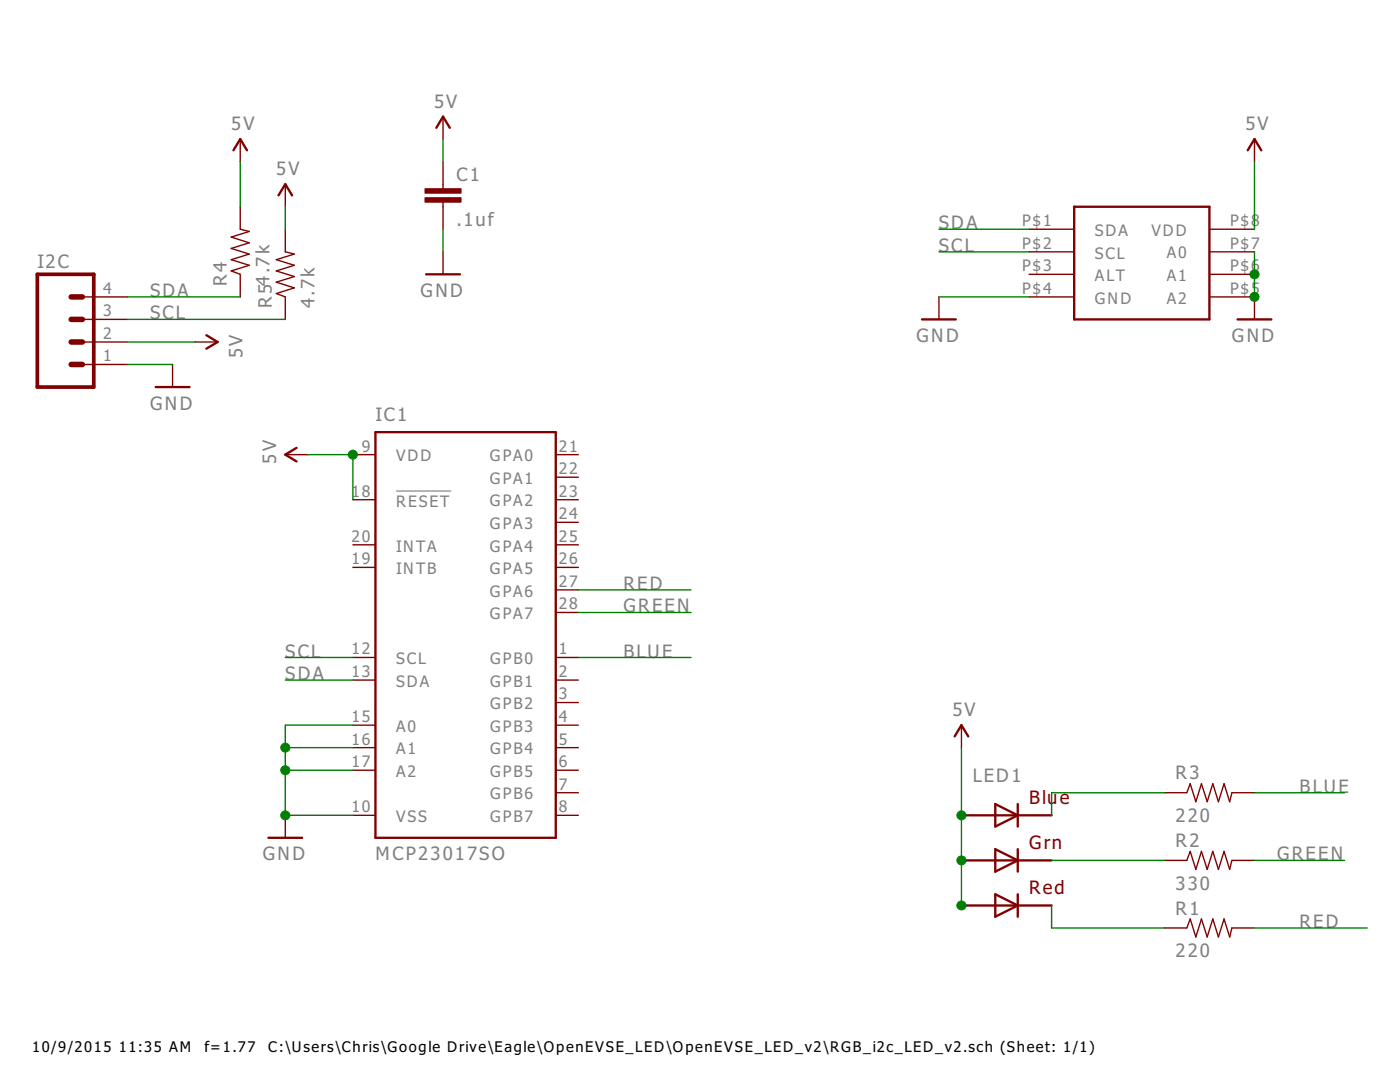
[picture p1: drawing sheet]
<?xml version="1.0" encoding="utf-8"?>
<!DOCTYPE eagle SYSTEM "eagle.dtd">
<eagle version="7.3.0">
<drawing>
<settings>
<setting alwaysvectorfont="no"/>
<setting verticaltext="up"/>
</settings>
<grid distance="0.1" unitdist="inch" unit="inch" style="lines" multiple="1" display="no" altdistance="0.01" altunitdist="inch" altunit="inch"/>
<schematic xreflabel="%F%N/%S.%C%R" xrefpart="/%S.%C%R">
<libraries>
<library name="SparkFun">
<symbols>
<symbol name="RESISTOR">
<wire x1="-2.54" y1="0" x2="-2.159" y2="1.016" width="0.1524" layer="94"/>
<wire x1="-2.159" y1="1.016" x2="-1.524" y2="-1.016" width="0.1524" layer="94"/>
<wire x1="-1.524" y1="-1.016" x2="-0.889" y2="1.016" width="0.1524" layer="94"/>
<wire x1="-0.889" y1="1.016" x2="-0.254" y2="-1.016" width="0.1524" layer="94"/>
<wire x1="-0.254" y1="-1.016" x2="0.381" y2="1.016" width="0.1524" layer="94"/>
<wire x1="0.381" y1="1.016" x2="1.016" y2="-1.016" width="0.1524" layer="94"/>
<wire x1="1.016" y1="-1.016" x2="1.651" y2="1.016" width="0.1524" layer="94"/>
<wire x1="1.651" y1="1.016" x2="2.286" y2="-1.016" width="0.1524" layer="94"/>
<wire x1="2.286" y1="-1.016" x2="2.54" y2="0" width="0.1524" layer="94"/>
<text x="-3.81" y="1.4986" size="1.778" layer="95">&gt;NAME</text>
<text x="-3.81" y="-3.302" size="1.778" layer="96">&gt;VALUE</text>
<pin name="2" x="5.08" y="0" visible="off" length="short" direction="pas" swaplevel="1" rot="R180"/>
<pin name="1" x="-5.08" y="0" visible="off" length="short" direction="pas" swaplevel="1"/>
</symbol>
<symbol name="GND">
<wire x1="-1.905" y1="0" x2="1.905" y2="0" width="0.254" layer="94"/>
<text x="-2.54" y="-2.54" size="1.778" layer="96">&gt;VALUE</text>
<pin name="GND" x="0" y="2.54" visible="off" length="short" direction="sup" rot="R270"/>
</symbol>
<symbol name="5V">
<wire x1="0.762" y1="1.27" x2="0" y2="2.54" width="0.254" layer="94"/>
<wire x1="0" y1="2.54" x2="-0.762" y2="1.27" width="0.254" layer="94"/>
<text x="-1.016" y="3.556" size="1.778" layer="96">&gt;VALUE</text>
<pin name="5V" x="0" y="0" visible="off" length="short" direction="sup" rot="R90"/>
</symbol>
<symbol name="M04">
<wire x1="1.27" y1="-5.08" x2="-5.08" y2="-5.08" width="0.4064" layer="94"/>
<wire x1="-1.27" y1="2.54" x2="0" y2="2.54" width="0.6096" layer="94"/>
<wire x1="-1.27" y1="0" x2="0" y2="0" width="0.6096" layer="94"/>
<wire x1="-1.27" y1="-2.54" x2="0" y2="-2.54" width="0.6096" layer="94"/>
<wire x1="-5.08" y1="7.62" x2="-5.08" y2="-5.08" width="0.4064" layer="94"/>
<wire x1="1.27" y1="-5.08" x2="1.27" y2="7.62" width="0.4064" layer="94"/>
<wire x1="-5.08" y1="7.62" x2="1.27" y2="7.62" width="0.4064" layer="94"/>
<wire x1="-1.27" y1="5.08" x2="0" y2="5.08" width="0.6096" layer="94"/>
<text x="-5.08" y="-7.62" size="1.778" layer="96">&gt;VALUE</text>
<text x="-5.08" y="8.382" size="1.778" layer="95">&gt;NAME</text>
<pin name="1" x="5.08" y="-2.54" visible="pad" length="middle" direction="pas" swaplevel="1" rot="R180"/>
<pin name="2" x="5.08" y="0" visible="pad" length="middle" direction="pas" swaplevel="1" rot="R180"/>
<pin name="3" x="5.08" y="2.54" visible="pad" length="middle" direction="pas" swaplevel="1" rot="R180"/>
<pin name="4" x="5.08" y="5.08" visible="pad" length="middle" direction="pas" swaplevel="1" rot="R180"/>
</symbol>
<symbol name="CAP">
<wire x1="0" y1="2.54" x2="0" y2="2.032" width="0.1524" layer="94"/>
<wire x1="0" y1="0" x2="0" y2="0.508" width="0.1524" layer="94"/>
<text x="1.524" y="2.921" size="1.778" layer="95">&gt;NAME</text>
<text x="1.524" y="-2.159" size="1.778" layer="96">&gt;VALUE</text>
<rectangle x1="-2.032" y1="0.508" x2="2.032" y2="1.016" layer="94"/>
<rectangle x1="-2.032" y1="1.524" x2="2.032" y2="2.032" layer="94"/>
<pin name="1" x="0" y="5.08" visible="off" length="short" direction="pas" swaplevel="1" rot="R270"/>
<pin name="2" x="0" y="-2.54" visible="off" length="short" direction="pas" swaplevel="1" rot="R90"/>
</symbol>
</symbols>
<devicesets>
<deviceset name="RESISTOR" prefix="R" uservalue="yes">
<gates>
<gate name="G$1" symbol="RESISTOR" x="0" y="0"/>
</gates>
<devices>
<device name="1206" package="1206">
<connects>
<connect gate="G$1" pin="1" pad="1"/>
<connect gate="G$1" pin="2" pad="2"/>
</connects>
<technologies>
<technology name=""/>
</technologies>
</device>
<device name="AXIAL-0.3" package="AXIAL-0.3">
<connects>
<connect gate="G$1" pin="1" pad="P$1"/>
<connect gate="G$1" pin="2" pad="P$2"/>
</connects>
<technologies>
<technology name=""/>
</technologies>
</device>
<device name="2010" package="R2010">
<connects>
<connect gate="G$1" pin="1" pad="1"/>
<connect gate="G$1" pin="2" pad="2"/>
</connects>
<technologies>
<technology name=""/>
</technologies>
</device>
<device name="0805-RES" package="0805">
<connects>
<connect gate="G$1" pin="1" pad="1"/>
<connect gate="G$1" pin="2" pad="2"/>
</connects>
<technologies>
<technology name=""/>
</technologies>
</device>
<device name="0603-RES" package="0603-RES">
<connects>
<connect gate="G$1" pin="1" pad="1"/>
<connect gate="G$1" pin="2" pad="2"/>
</connects>
<technologies>
<technology name=""/>
</technologies>
</device>
<device name="0402-RES" package="0402-RES">
<connects>
<connect gate="G$1" pin="1" pad="1"/>
<connect gate="G$1" pin="2" pad="2"/>
</connects>
<technologies>
<technology name=""/>
</technologies>
</device>
<device name="PTH-1/6W" package="1/6W-RES">
<connects>
<connect gate="G$1" pin="1" pad="1"/>
<connect gate="G$1" pin="2" pad="2"/>
</connects>
<technologies>
<technology name=""/>
</technologies>
</device>
<device name="2512" package="R2512">
<connects>
<connect gate="G$1" pin="1" pad="1"/>
<connect gate="G$1" pin="2" pad="2"/>
</connects>
<technologies>
<technology name=""/>
</technologies>
</device>
<device name="PTH-1/4W" package="AXIAL-0.4">
<connects>
<connect gate="G$1" pin="1" pad="P$1"/>
<connect gate="G$1" pin="2" pad="P$2"/>
</connects>
<technologies>
<technology name=""/>
</technologies>
</device>
<device name="PTH-1/2W" package="AXIAL-0.5">
<connects>
<connect gate="G$1" pin="1" pad="P$1"/>
<connect gate="G$1" pin="2" pad="P$2"/>
</connects>
<technologies>
<technology name=""/>
</technologies>
</device>
<device name="PTH-1W" package="AXIAL-0.6">
<connects>
<connect gate="G$1" pin="1" pad="P$1"/>
<connect gate="G$1" pin="2" pad="P$2"/>
</connects>
<technologies>
<technology name=""/>
</technologies>
</device>
<device name="PTH-2W" package="AXIAL-0.8">
<connects>
<connect gate="G$1" pin="1" pad="P$1"/>
<connect gate="G$1" pin="2" pad="P$2"/>
</connects>
<technologies>
<technology name=""/>
</technologies>
</device>
<device name="KIT" package="AXIAL-0.3-KIT">
<connects>
<connect gate="G$1" pin="1" pad="P$1"/>
<connect gate="G$1" pin="2" pad="P$2"/>
</connects>
<technologies>
<technology name=""/>
</technologies>
</device>
</devices>
</deviceset>
<deviceset name="GND" prefix="GND">
<gates>
<gate name="1" symbol="GND" x="0" y="0"/>
</gates>
<devices>
<device name="">
<technologies>
<technology name=""/>
</technologies>
</device>
</devices>
</deviceset>
<deviceset name="5V">
<gates>
<gate name="G$1" symbol="5V" x="0" y="0"/>
</gates>
<devices>
<device name="">
<technologies>
<technology name=""/>
</technologies>
</device>
</devices>
</deviceset>
<deviceset name="M04" prefix="JP" uservalue="yes">
<gates>
<gate name="G$1" symbol="M04" x="-2.54" y="0"/>
</gates>
<devices>
<device name="PTH" package="1X04">
<connects>
<connect gate="G$1" pin="1" pad="1"/>
<connect gate="G$1" pin="2" pad="2"/>
<connect gate="G$1" pin="3" pad="3"/>
<connect gate="G$1" pin="4" pad="4"/>
</connects>
<technologies>
<technology name=""/>
</technologies>
</device>
<device name="POLAR" package="MOLEX-1X4">
<connects>
<connect gate="G$1" pin="1" pad="1"/>
<connect gate="G$1" pin="2" pad="2"/>
<connect gate="G$1" pin="3" pad="3"/>
<connect gate="G$1" pin="4" pad="4"/>
</connects>
<technologies>
<technology name=""/>
</technologies>
</device>
<device name="SCREW" package="SCREWTERMINAL-3.5MM-4">
<connects>
<connect gate="G$1" pin="1" pad="1"/>
<connect gate="G$1" pin="2" pad="2"/>
<connect gate="G$1" pin="3" pad="3"/>
<connect gate="G$1" pin="4" pad="4"/>
</connects>
<technologies>
<technology name=""/>
</technologies>
</device>
<device name="1.27MM" package="1X04-1.27MM">
<connects>
<connect gate="G$1" pin="1" pad="1"/>
<connect gate="G$1" pin="2" pad="2"/>
<connect gate="G$1" pin="3" pad="3"/>
<connect gate="G$1" pin="4" pad="4"/>
</connects>
<technologies>
<technology name=""/>
</technologies>
</device>
<device name="LOCK" package="1X04_LOCK">
<connects>
<connect gate="G$1" pin="1" pad="1"/>
<connect gate="G$1" pin="2" pad="2"/>
<connect gate="G$1" pin="3" pad="3"/>
<connect gate="G$1" pin="4" pad="4"/>
</connects>
<technologies>
<technology name=""/>
</technologies>
</device>
<device name="LOCK_LONGPADS" package="1X04_LOCK_LONGPADS">
<connects>
<connect gate="G$1" pin="1" pad="1"/>
<connect gate="G$1" pin="2" pad="2"/>
<connect gate="G$1" pin="3" pad="3"/>
<connect gate="G$1" pin="4" pad="4"/>
</connects>
<technologies>
<technology name=""/>
</technologies>
</device>
<device name="POLAR_LOCK" package="MOLEX-1X4_LOCK">
<connects>
<connect gate="G$1" pin="1" pad="1"/>
<connect gate="G$1" pin="2" pad="2"/>
<connect gate="G$1" pin="3" pad="3"/>
<connect gate="G$1" pin="4" pad="4"/>
</connects>
<technologies>
<technology name=""/>
</technologies>
</device>
<device name="SMD" package="1X04-SMD">
<connects>
<connect gate="G$1" pin="1" pad="1"/>
<connect gate="G$1" pin="2" pad="2"/>
<connect gate="G$1" pin="3" pad="3"/>
<connect gate="G$1" pin="4" pad="4"/>
</connects>
<technologies>
<technology name=""/>
</technologies>
</device>
<device name="LONGPADS" package="1X04_LONGPADS">
<connects>
<connect gate="G$1" pin="1" pad="1"/>
<connect gate="G$1" pin="2" pad="2"/>
<connect gate="G$1" pin="3" pad="3"/>
<connect gate="G$1" pin="4" pad="4"/>
</connects>
<technologies>
<technology name=""/>
</technologies>
</device>
<device name="1X04_NO_SILK" package="1X04_NO_SILK">
<connects>
<connect gate="G$1" pin="1" pad="1"/>
<connect gate="G$1" pin="2" pad="2"/>
<connect gate="G$1" pin="3" pad="3"/>
<connect gate="G$1" pin="4" pad="4"/>
</connects>
<technologies>
<technology name=""/>
</technologies>
</device>
<device name="JST-PTH" package="JST-4-PTH">
<connects>
<connect gate="G$1" pin="1" pad="1"/>
<connect gate="G$1" pin="2" pad="2"/>
<connect gate="G$1" pin="3" pad="3"/>
<connect gate="G$1" pin="4" pad="4"/>
</connects>
<technologies>
<technology name=""/>
</technologies>
</device>
<device name="SCREW_LOCK" package="SCREWTERMINAL-3.5MM-4_LOCK">
<connects>
<connect gate="G$1" pin="1" pad="1"/>
<connect gate="G$1" pin="2" pad="2"/>
<connect gate="G$1" pin="3" pad="3"/>
<connect gate="G$1" pin="4" pad="4"/>
</connects>
<technologies>
<technology name=""/>
</technologies>
</device>
<device name="SMD2" package="1X04-1MM-RA">
<connects>
<connect gate="G$1" pin="1" pad="1"/>
<connect gate="G$1" pin="2" pad="2"/>
<connect gate="G$1" pin="3" pad="3"/>
<connect gate="G$1" pin="4" pad="4"/>
</connects>
<technologies>
<technology name=""/>
</technologies>
</device>
</devices>
</deviceset>
<deviceset name="CAP" prefix="C" uservalue="yes">
<gates>
<gate name="G$1" symbol="CAP" x="0" y="0"/>
</gates>
<devices>
<device name="PTH" package="CAP-PTH-SMALL">
<connects>
<connect gate="G$1" pin="1" pad="1"/>
<connect gate="G$1" pin="2" pad="2"/>
</connects>
<technologies>
<technology name=""/>
</technologies>
</device>
<device name="PTH2" package="CAP-PTH-SMALL2">
<connects>
<connect gate="G$1" pin="1" pad="1"/>
<connect gate="G$1" pin="2" pad="2"/>
</connects>
<technologies>
<technology name=""/>
</technologies>
</device>
<device name="0805" package="0805">
<connects>
<connect gate="G$1" pin="1" pad="1"/>
<connect gate="G$1" pin="2" pad="2"/>
</connects>
<technologies>
<technology name=""/>
</technologies>
</device>
<device name="PTH3" package="CAP-PTH-LARGE">
<connects>
<connect gate="G$1" pin="1" pad="1"/>
<connect gate="G$1" pin="2" pad="2"/>
</connects>
<technologies>
<technology name=""/>
</technologies>
</device>
<device name="SMD" package="GRM43D">
<connects>
<connect gate="G$1" pin="1" pad="A"/>
<connect gate="G$1" pin="2" pad="C"/>
</connects>
<technologies>
<technology name=""/>
</technologies>
</device>
<device name="0603-CAP" package="0603-CAP">
<connects>
<connect gate="G$1" pin="1" pad="1"/>
<connect gate="G$1" pin="2" pad="2"/>
</connects>
<technologies>
<technology name=""/>
</technologies>
</device>
<device name="0402-CAP" package="0402-CAP">
<connects>
<connect gate="G$1" pin="1" pad="1"/>
<connect gate="G$1" pin="2" pad="2"/>
</connects>
<technologies>
<technology name=""/>
</technologies>
</device>
<device name="PTH1" package="CAP-PTH-5MM">
<connects>
<connect gate="G$1" pin="1" pad="1"/>
<connect gate="G$1" pin="2" pad="2"/>
</connects>
<technologies>
<technology name=""/>
</technologies>
</device>
<device name="_" package="AXIAL-5MM">
<connects>
<connect gate="G$1" pin="1" pad="P$1"/>
<connect gate="G$1" pin="2" pad="P$2"/>
</connects>
<technologies>
<technology name=""/>
</technologies>
</device>
<device name="1210" package="1210">
<connects>
<connect gate="G$1" pin="1" pad="1"/>
<connect gate="G$1" pin="2" pad="2"/>
</connects>
<technologies>
<technology name=""/>
</technologies>
</device>
<device name="1206" package="1206">
<connects>
<connect gate="G$1" pin="1" pad="1"/>
<connect gate="G$1" pin="2" pad="2"/>
</connects>
<technologies>
<technology name=""/>
</technologies>
</device>
<device name="ASMD" package="CTZ3">
<connects>
<connect gate="G$1" pin="1" pad="+"/>
<connect gate="G$1" pin="2" pad="-"/>
</connects>
<technologies>
<technology name=""/>
</technologies>
</device>
<device name="KIT" package="CAP-PTH-SMALL-KIT">
<connects>
<connect gate="G$1" pin="1" pad="1"/>
<connect gate="G$1" pin="2" pad="2"/>
</connects>
<technologies>
<technology name=""/>
</technologies>
</device>
</devices>
</deviceset>
</devicesets>
</library>
<library name="adafruit">
<symbols>
<symbol name="MCP23017">
<wire x1="-10.16" y1="22.86" x2="10.16" y2="22.86" width="0.254" layer="94"/>
<wire x1="10.16" y1="22.86" x2="10.16" y2="-22.86" width="0.254" layer="94"/>
<wire x1="10.16" y1="-22.86" x2="-10.16" y2="-22.86" width="0.254" layer="94"/>
<wire x1="-10.16" y1="-22.86" x2="-10.16" y2="22.86" width="0.254" layer="94"/>
<text x="-10.16" y="24.13" size="1.778" layer="95">&gt;NAME</text>
<text x="-10.16" y="-25.4" size="1.778" layer="96">&gt;VALUE</text>
<pin name="SCL" x="-12.7" y="-2.54" length="short" direction="in"/>
<pin name="SDA" x="-12.7" y="-5.08" length="short"/>
<pin name="A0" x="-12.7" y="-10.16" length="short" direction="in"/>
<pin name="A1" x="-12.7" y="-12.7" length="short" direction="in"/>
<pin name="A2" x="-12.7" y="-15.24" length="short" direction="in"/>
<pin name="!RESET" x="-12.7" y="15.24" length="short" direction="in"/>
<pin name="INTA" x="-12.7" y="10.16" length="short" direction="out"/>
<pin name="INTB" x="-12.7" y="7.62" length="short" direction="out"/>
<pin name="GPB0" x="12.7" y="-2.54" length="short" rot="R180"/>
<pin name="GPB1" x="12.7" y="-5.08" length="short" rot="R180"/>
<pin name="GPB2" x="12.7" y="-7.62" length="short" rot="R180"/>
<pin name="GPB3" x="12.7" y="-10.16" length="short" rot="R180"/>
<pin name="GPB4" x="12.7" y="-12.7" length="short" rot="R180"/>
<pin name="GPB5" x="12.7" y="-15.24" length="short" rot="R180"/>
<pin name="GPB6" x="12.7" y="-17.78" length="short" rot="R180"/>
<pin name="GPB7" x="12.7" y="-20.32" length="short" rot="R180"/>
<pin name="GPA0" x="12.7" y="20.32" length="short" rot="R180"/>
<pin name="GPA1" x="12.7" y="17.78" length="short" rot="R180"/>
<pin name="GPA2" x="12.7" y="15.24" length="short" rot="R180"/>
<pin name="GPA3" x="12.7" y="12.7" length="short" rot="R180"/>
<pin name="GPA4" x="12.7" y="10.16" length="short" rot="R180"/>
<pin name="GPA5" x="12.7" y="7.62" length="short" rot="R180"/>
<pin name="GPA6" x="12.7" y="5.08" length="short" rot="R180"/>
<pin name="GPA7" x="12.7" y="2.54" length="short" rot="R180"/>
<pin name="VDD" x="-12.7" y="20.32" length="short" direction="pwr"/>
<pin name="VSS" x="-12.7" y="-20.32" length="short" direction="pwr"/>
</symbol>
<symbol name="RGBLED">
<wire x1="1.27" y1="5.08" x2="-5.08" y2="5.08" width="0.254" layer="94"/>
<wire x1="1.27" y1="0" x2="-5.08" y2="0" width="0.254" layer="94"/>
<wire x1="1.27" y1="-5.08" x2="-5.08" y2="-5.08" width="0.254" layer="94"/>
<wire x1="1.27" y1="6.35" x2="1.27" y2="5.08" width="0.254" layer="94"/>
<wire x1="1.27" y1="5.08" x2="1.27" y2="3.81" width="0.254" layer="94"/>
<wire x1="1.27" y1="1.27" x2="1.27" y2="0" width="0.254" layer="94"/>
<wire x1="1.27" y1="0" x2="1.27" y2="-1.27" width="0.254" layer="94"/>
<wire x1="1.27" y1="-6.35" x2="1.27" y2="-5.08" width="0.254" layer="94"/>
<wire x1="1.27" y1="-5.08" x2="1.27" y2="-3.81" width="0.254" layer="94"/>
<wire x1="1.27" y1="5.08" x2="-1.27" y2="6.35" width="0.254" layer="94"/>
<wire x1="-1.27" y1="6.35" x2="-1.27" y2="3.81" width="0.254" layer="94"/>
<wire x1="-1.27" y1="3.81" x2="1.27" y2="5.08" width="0.254" layer="94"/>
<wire x1="1.27" y1="0" x2="-1.27" y2="1.27" width="0.254" layer="94"/>
<wire x1="-1.27" y1="1.27" x2="-1.27" y2="-1.27" width="0.254" layer="94"/>
<wire x1="-1.27" y1="-1.27" x2="1.27" y2="0" width="0.254" layer="94"/>
<wire x1="1.27" y1="-5.08" x2="-1.27" y2="-3.81" width="0.254" layer="94"/>
<wire x1="-1.27" y1="-3.81" x2="-1.27" y2="-6.35" width="0.254" layer="94"/>
<wire x1="-1.27" y1="-6.35" x2="1.27" y2="-5.08" width="0.254" layer="94"/>
<wire x1="1.27" y1="5.08" x2="5.08" y2="5.08" width="0.254" layer="94"/>
<wire x1="1.27" y1="-5.08" x2="5.08" y2="-5.08" width="0.254" layer="94"/>
<wire x1="5.08" y1="0" x2="1.27" y2="0" width="0.254" layer="94"/>
<text x="-3.81" y="8.89" size="1.778" layer="95">&gt;NAME</text>
<text x="2.54" y="-3.81" size="1.778" layer="94">Red</text>
<text x="2.54" y="1.27" size="1.778" layer="94">Grn</text>
<text x="2.54" y="6.35" size="1.778" layer="94">Blue</text>
<pin name="BLUE_C" x="5.08" y="5.08" visible="off" length="point" rot="R180"/>
<pin name="GREEN_C" x="5.08" y="0" visible="off" length="point" rot="R180"/>
<pin name="GREEN_A" x="-5.08" y="0" visible="off" length="point"/>
<pin name="RED_C" x="5.08" y="-5.08" visible="off" length="point" rot="R180"/>
<pin name="BLUE_A" x="-5.08" y="5.08" visible="off" length="point"/>
<pin name="RED_A" x="-5.08" y="-5.08" visible="off" length="point"/>
</symbol>
</symbols>
<devicesets>
<deviceset name="MCP23017" prefix="IC">
<gates>
<gate name="G$1" symbol="MCP23017" x="0" y="0"/>
</gates>
<devices>
<device name="SP" package="DIL28-3">
<connects>
<connect gate="G$1" pin="!RESET" pad="18"/>
<connect gate="G$1" pin="A0" pad="15"/>
<connect gate="G$1" pin="A1" pad="16"/>
<connect gate="G$1" pin="A2" pad="17"/>
<connect gate="G$1" pin="GPA0" pad="21"/>
<connect gate="G$1" pin="GPA1" pad="22"/>
<connect gate="G$1" pin="GPA2" pad="23"/>
<connect gate="G$1" pin="GPA3" pad="24"/>
<connect gate="G$1" pin="GPA4" pad="25"/>
<connect gate="G$1" pin="GPA5" pad="26"/>
<connect gate="G$1" pin="GPA6" pad="27"/>
<connect gate="G$1" pin="GPA7" pad="28"/>
<connect gate="G$1" pin="GPB0" pad="1"/>
<connect gate="G$1" pin="GPB1" pad="2"/>
<connect gate="G$1" pin="GPB2" pad="3"/>
<connect gate="G$1" pin="GPB3" pad="4"/>
<connect gate="G$1" pin="GPB4" pad="5"/>
<connect gate="G$1" pin="GPB5" pad="6"/>
<connect gate="G$1" pin="GPB6" pad="7"/>
<connect gate="G$1" pin="GPB7" pad="8"/>
<connect gate="G$1" pin="INTA" pad="20"/>
<connect gate="G$1" pin="INTB" pad="19"/>
<connect gate="G$1" pin="SCL" pad="12"/>
<connect gate="G$1" pin="SDA" pad="13"/>
<connect gate="G$1" pin="VDD" pad="9"/>
<connect gate="G$1" pin="VSS" pad="10"/>
</connects>
<technologies>
<technology name=""/>
</technologies>
</device>
<device name="SO" package="SO28W">
<connects>
<connect gate="G$1" pin="!RESET" pad="18"/>
<connect gate="G$1" pin="A0" pad="15"/>
<connect gate="G$1" pin="A1" pad="16"/>
<connect gate="G$1" pin="A2" pad="17"/>
<connect gate="G$1" pin="GPA0" pad="21"/>
<connect gate="G$1" pin="GPA1" pad="22"/>
<connect gate="G$1" pin="GPA2" pad="23"/>
<connect gate="G$1" pin="GPA3" pad="24"/>
<connect gate="G$1" pin="GPA4" pad="25"/>
<connect gate="G$1" pin="GPA5" pad="26"/>
<connect gate="G$1" pin="GPA6" pad="27"/>
<connect gate="G$1" pin="GPA7" pad="28"/>
<connect gate="G$1" pin="GPB0" pad="1"/>
<connect gate="G$1" pin="GPB1" pad="2"/>
<connect gate="G$1" pin="GPB2" pad="3"/>
<connect gate="G$1" pin="GPB3" pad="4"/>
<connect gate="G$1" pin="GPB4" pad="5"/>
<connect gate="G$1" pin="GPB5" pad="6"/>
<connect gate="G$1" pin="GPB6" pad="7"/>
<connect gate="G$1" pin="GPB7" pad="8"/>
<connect gate="G$1" pin="INTA" pad="20"/>
<connect gate="G$1" pin="INTB" pad="19"/>
<connect gate="G$1" pin="SCL" pad="12"/>
<connect gate="G$1" pin="SDA" pad="13"/>
<connect gate="G$1" pin="VDD" pad="9"/>
<connect gate="G$1" pin="VSS" pad="10"/>
</connects>
<technologies>
<technology name=""/>
</technologies>
</device>
<device name="SS" package="SSOP28">
<connects>
<connect gate="G$1" pin="!RESET" pad="18"/>
<connect gate="G$1" pin="A0" pad="15"/>
<connect gate="G$1" pin="A1" pad="16"/>
<connect gate="G$1" pin="A2" pad="17"/>
<connect gate="G$1" pin="GPA0" pad="21"/>
<connect gate="G$1" pin="GPA1" pad="22"/>
<connect gate="G$1" pin="GPA2" pad="23"/>
<connect gate="G$1" pin="GPA3" pad="24"/>
<connect gate="G$1" pin="GPA4" pad="25"/>
<connect gate="G$1" pin="GPA5" pad="26"/>
<connect gate="G$1" pin="GPA6" pad="27"/>
<connect gate="G$1" pin="GPA7" pad="28"/>
<connect gate="G$1" pin="GPB0" pad="1"/>
<connect gate="G$1" pin="GPB1" pad="2"/>
<connect gate="G$1" pin="GPB2" pad="3"/>
<connect gate="G$1" pin="GPB3" pad="4"/>
<connect gate="G$1" pin="GPB4" pad="5"/>
<connect gate="G$1" pin="GPB5" pad="6"/>
<connect gate="G$1" pin="GPB6" pad="7"/>
<connect gate="G$1" pin="GPB7" pad="8"/>
<connect gate="G$1" pin="INTA" pad="20"/>
<connect gate="G$1" pin="INTB" pad="19"/>
<connect gate="G$1" pin="SCL" pad="12"/>
<connect gate="G$1" pin="SDA" pad="13"/>
<connect gate="G$1" pin="VDD" pad="9"/>
<connect gate="G$1" pin="VSS" pad="10"/>
</connects>
<technologies>
<technology name=""/>
</technologies>
</device>
<device name="ML" package="QFN28-ML_6X6MM">
<connects>
<connect gate="G$1" pin="!RESET" pad="14"/>
<connect gate="G$1" pin="A0" pad="11"/>
<connect gate="G$1" pin="A1" pad="12"/>
<connect gate="G$1" pin="A2" pad="13"/>
<connect gate="G$1" pin="GPA0" pad="17"/>
<connect gate="G$1" pin="GPA1" pad="18"/>
<connect gate="G$1" pin="GPA2" pad="19"/>
<connect gate="G$1" pin="GPA3" pad="20"/>
<connect gate="G$1" pin="GPA4" pad="21"/>
<connect gate="G$1" pin="GPA5" pad="22"/>
<connect gate="G$1" pin="GPA6" pad="23"/>
<connect gate="G$1" pin="GPA7" pad="24"/>
<connect gate="G$1" pin="GPB0" pad="25"/>
<connect gate="G$1" pin="GPB1" pad="26"/>
<connect gate="G$1" pin="GPB2" pad="27"/>
<connect gate="G$1" pin="GPB3" pad="28"/>
<connect gate="G$1" pin="GPB4" pad="1"/>
<connect gate="G$1" pin="GPB5" pad="2"/>
<connect gate="G$1" pin="GPB6" pad="3"/>
<connect gate="G$1" pin="GPB7" pad="4"/>
<connect gate="G$1" pin="INTA" pad="16"/>
<connect gate="G$1" pin="INTB" pad="15"/>
<connect gate="G$1" pin="SCL" pad="8"/>
<connect gate="G$1" pin="SDA" pad="9"/>
<connect gate="G$1" pin="VDD" pad="5"/>
<connect gate="G$1" pin="VSS" pad="6"/>
</connects>
<technologies>
<technology name=""/>
</technologies>
</device>
<device name="SP2" package="DIL28-3-ROUND">
<connects>
<connect gate="G$1" pin="!RESET" pad="18"/>
<connect gate="G$1" pin="A0" pad="15"/>
<connect gate="G$1" pin="A1" pad="16"/>
<connect gate="G$1" pin="A2" pad="17"/>
<connect gate="G$1" pin="GPA0" pad="21"/>
<connect gate="G$1" pin="GPA1" pad="22"/>
<connect gate="G$1" pin="GPA2" pad="23"/>
<connect gate="G$1" pin="GPA3" pad="24"/>
<connect gate="G$1" pin="GPA4" pad="25"/>
<connect gate="G$1" pin="GPA5" pad="26"/>
<connect gate="G$1" pin="GPA6" pad="27"/>
<connect gate="G$1" pin="GPA7" pad="28"/>
<connect gate="G$1" pin="GPB0" pad="1"/>
<connect gate="G$1" pin="GPB1" pad="2"/>
<connect gate="G$1" pin="GPB2" pad="3"/>
<connect gate="G$1" pin="GPB3" pad="4"/>
<connect gate="G$1" pin="GPB4" pad="5"/>
<connect gate="G$1" pin="GPB5" pad="6"/>
<connect gate="G$1" pin="GPB6" pad="7"/>
<connect gate="G$1" pin="GPB7" pad="8"/>
<connect gate="G$1" pin="INTA" pad="20"/>
<connect gate="G$1" pin="INTB" pad="19"/>
<connect gate="G$1" pin="SCL" pad="12"/>
<connect gate="G$1" pin="SDA" pad="13"/>
<connect gate="G$1" pin="VDD" pad="9"/>
<connect gate="G$1" pin="VSS" pad="10"/>
</connects>
<technologies>
<technology name=""/>
</technologies>
</device>
</devices>
</deviceset>
<deviceset name="RGBLED" prefix="LED">
<gates>
<gate name="G$1" symbol="RGBLED" x="0" y="0"/>
</gates>
<devices>
<device name="5050" package="RGBLED5050">
<connects>
<connect gate="G$1" pin="BLUE_A" pad="6"/>
<connect gate="G$1" pin="BLUE_C" pad="3"/>
<connect gate="G$1" pin="GREEN_A" pad="4"/>
<connect gate="G$1" pin="GREEN_C" pad="1"/>
<connect gate="G$1" pin="RED_A" pad="5"/>
<connect gate="G$1" pin="RED_C" pad="2"/>
</connects>
<technologies>
<technology name=""/>
</technologies>
</device>
</devices>
</deviceset>
</devicesets>
</library>
<library name="Qxd">
<symbols>
<symbol name="MCP9808">
<wire x1="-7.62" y1="7.62" x2="7.62" y2="7.62" width="0.254" layer="94"/>
<wire x1="7.62" y1="7.62" x2="7.62" y2="-5.08" width="0.254" layer="94"/>
<wire x1="7.62" y1="-5.08" x2="-7.62" y2="-5.08" width="0.254" layer="94"/>
<wire x1="-7.62" y1="-5.08" x2="-7.62" y2="7.62" width="0.254" layer="94"/>
<pin name="SDA" x="-12.7" y="5.08" length="middle"/>
<pin name="SCL" x="-12.7" y="2.54" length="middle"/>
<pin name="ALT" x="-12.7" y="0" length="middle"/>
<pin name="GND" x="-12.7" y="-2.54" length="middle"/>
<pin name="A2" x="12.7" y="-2.54" length="middle" rot="R180"/>
<pin name="A1" x="12.7" y="0" length="middle" rot="R180"/>
<pin name="A0" x="12.7" y="2.54" length="middle" rot="R180"/>
<pin name="VDD" x="12.7" y="5.08" length="middle" rot="R180"/>
</symbol>
</symbols>
<devicesets>
<deviceset name="MCP9808">
<gates>
<gate name="G$1" symbol="MCP9808" x="0" y="-2.54"/>
</gates>
<devices>
<device name="" package="MSOP8">
<connects>
<connect gate="G$1" pin="A0" pad="P$7"/>
<connect gate="G$1" pin="A1" pad="P$6"/>
<connect gate="G$1" pin="A2" pad="P$5"/>
<connect gate="G$1" pin="ALT" pad="P$3"/>
<connect gate="G$1" pin="GND" pad="P$4"/>
<connect gate="G$1" pin="SCL" pad="P$2"/>
<connect gate="G$1" pin="SDA" pad="P$1"/>
<connect gate="G$1" pin="VDD" pad="P$8"/>
</connects>
<technologies>
<technology name=""/>
</technologies>
</device>
</devices>
</deviceset>
</devicesets>
</library>
</libraries>
<attributes>
</attributes>
<variantdefs>
</variantdefs>
<classes>
<class number="0" name="default" width="0" drill="0">
</class>
</classes>
<parts>
<part name="I2C" library="SparkFun" deviceset="M04" device="LOCK"/>
<part name="GND16" library="SparkFun" deviceset="GND" device=""/>
<part name="U$7" library="SparkFun" deviceset="5V" device=""/>
<part name="IC1" library="adafruit" deviceset="MCP23017" device="SO"/>
<part name="U$1" library="SparkFun" deviceset="5V" device=""/>
<part name="GND1" library="SparkFun" deviceset="GND" device=""/>
<part name="R1" library="SparkFun" deviceset="RESISTOR" device="0805-RES" value="220"/>
<part name="R2" library="SparkFun" deviceset="RESISTOR" device="0805-RES" value="330"/>
<part name="R3" library="SparkFun" deviceset="RESISTOR" device="0805-RES" value="220"/>
<part name="U$2" library="SparkFun" deviceset="5V" device=""/>
<part name="R4" library="SparkFun" deviceset="RESISTOR" device="0805-RES" value="4.7k"/>
<part name="R5" library="SparkFun" deviceset="RESISTOR" device="0805-RES" value="4.7k"/>
<part name="U$3" library="SparkFun" deviceset="5V" device=""/>
<part name="U$5" library="SparkFun" deviceset="5V" device=""/>
<part name="C1" library="SparkFun" deviceset="CAP" device="0805" value=".1uf"/>
<part name="U$8" library="SparkFun" deviceset="5V" device=""/>
<part name="GND6" library="SparkFun" deviceset="GND" device=""/>
<part name="LED1" library="adafruit" deviceset="RGBLED" device="5050"/>
<part name="IC2" library="Qxd" deviceset="MCP9808" device=""/>
<part name="GND2" library="SparkFun" deviceset="GND" device=""/>
<part name="GND3" library="SparkFun" deviceset="GND" device=""/>
<part name="U$6" library="SparkFun" deviceset="5V" device=""/>
</parts>
<sheets>
<sheet>
<plain>
</plain>
<instances>
<instance part="I2C" gate="G$1" x="-43.18" y="33.02"/>
<instance part="GND16" gate="1" x="-33.02" y="27.94"/>
<instance part="U$7" gate="G$1" x="-30.48" y="33.02" rot="R270"/>
<instance part="IC1" gate="G$1" x="0" y="0"/>
<instance part="U$1" gate="G$1" x="-17.78" y="20.32" rot="R90"/>
<instance part="GND1" gate="1" x="-20.32" y="-22.86"/>
<instance part="R1" gate="G$1" x="83.82" y="-33.02"/>
<instance part="R2" gate="G$1" x="83.82" y="-25.4"/>
<instance part="R3" gate="G$1" x="83.82" y="-17.78"/>
<instance part="U$2" gate="G$1" x="55.88" y="-12.7"/>
<instance part="R4" gate="G$1" x="-25.4" y="43.18" rot="R90"/>
<instance part="R5" gate="G$1" x="-20.32" y="40.64" rot="R90"/>
<instance part="U$3" gate="G$1" x="-25.4" y="53.34"/>
<instance part="U$5" gate="G$1" x="-20.32" y="48.26"/>
<instance part="C1" gate="G$1" x="-2.54" y="48.26"/>
<instance part="U$8" gate="G$1" x="-2.54" y="55.88"/>
<instance part="GND6" gate="1" x="-2.54" y="40.64"/>
<instance part="LED1" gate="G$1" x="60.96" y="-25.4"/>
<instance part="IC2" gate="G$1" x="76.2" y="40.64"/>
<instance part="GND2" gate="1" x="53.34" y="35.56"/>
<instance part="GND3" gate="1" x="88.9" y="35.56"/>
<instance part="U$6" gate="G$1" x="88.9" y="53.34"/>
</instances>
<busses>
</busses>
<nets>
<net name="GND" class="0">
<segment>
<wire x1="-33.02" y1="30.48" x2="-38.1" y2="30.48" width="0.1524" layer="91"/>
<pinref part="I2C" gate="G$1" pin="1"/>
<pinref part="GND16" gate="1" pin="GND"/>
</segment>
<segment>
<pinref part="IC1" gate="G$1" pin="VSS"/>
<pinref part="GND1" gate="1" pin="GND"/>
<wire x1="-20.32" y1="-20.32" x2="-12.7" y2="-20.32" width="0.1524" layer="91"/>
<pinref part="IC1" gate="G$1" pin="A0"/>
<wire x1="-12.7" y1="-10.16" x2="-20.32" y2="-10.16" width="0.1524" layer="91"/>
<wire x1="-20.32" y1="-10.16" x2="-20.32" y2="-12.7" width="0.1524" layer="91"/>
<pinref part="IC1" gate="G$1" pin="A2"/>
<wire x1="-20.32" y1="-12.7" x2="-20.32" y2="-15.24" width="0.1524" layer="91"/>
<wire x1="-20.32" y1="-15.24" x2="-20.32" y2="-20.32" width="0.1524" layer="91"/>
<wire x1="-12.7" y1="-15.24" x2="-20.32" y2="-15.24" width="0.1524" layer="91"/>
<junction x="-20.32" y="-15.24"/>
<pinref part="IC1" gate="G$1" pin="A1"/>
<wire x1="-12.7" y1="-12.7" x2="-20.32" y2="-12.7" width="0.1524" layer="91"/>
<junction x="-20.32" y="-12.7"/>
<junction x="-20.32" y="-20.32"/>
</segment>
<segment>
<pinref part="C1" gate="G$1" pin="2"/>
<pinref part="GND6" gate="1" pin="GND"/>
<wire x1="-2.54" y1="43.18" x2="-2.54" y2="45.72" width="0.1524" layer="91"/>
</segment>
<segment>
<pinref part="IC2" gate="G$1" pin="GND"/>
<pinref part="GND2" gate="1" pin="GND"/>
<wire x1="53.34" y1="38.1" x2="63.5" y2="38.1" width="0.1524" layer="91"/>
</segment>
<segment>
<pinref part="IC2" gate="G$1" pin="A0"/>
<pinref part="IC2" gate="G$1" pin="A1"/>
<wire x1="88.9" y1="43.18" x2="88.9" y2="40.64" width="0.1524" layer="91"/>
<pinref part="IC2" gate="G$1" pin="A2"/>
<wire x1="88.9" y1="40.64" x2="88.9" y2="38.1" width="0.1524" layer="91"/>
<junction x="88.9" y="40.64"/>
<junction x="88.9" y="38.1"/>
<pinref part="GND3" gate="1" pin="GND"/>
</segment>
</net>
<net name="5V" class="0">
<segment>
<wire x1="-30.48" y1="33.02" x2="-38.1" y2="33.02" width="0.1524" layer="91"/>
<pinref part="I2C" gate="G$1" pin="2"/>
<pinref part="U$7" gate="G$1" pin="5V"/>
</segment>
<segment>
<pinref part="IC1" gate="G$1" pin="VDD"/>
<pinref part="U$1" gate="G$1" pin="5V"/>
<wire x1="-17.78" y1="20.32" x2="-12.7" y2="20.32" width="0.1524" layer="91"/>
<pinref part="IC1" gate="G$1" pin="!RESET"/>
<wire x1="-12.7" y1="15.24" x2="-12.7" y2="20.32" width="0.1524" layer="91"/>
<junction x="-12.7" y="20.32"/>
</segment>
<segment>
<pinref part="U$2" gate="G$1" pin="5V"/>
<wire x1="55.88" y1="-30.48" x2="55.88" y2="-25.4" width="0.1524" layer="91"/>
<pinref part="LED1" gate="G$1" pin="GREEN_A"/>
<junction x="55.88" y="-25.4"/>
<wire x1="55.88" y1="-25.4" x2="55.88" y2="-20.32" width="0.1524" layer="91"/>
<pinref part="LED1" gate="G$1" pin="BLUE_A"/>
<junction x="55.88" y="-20.32"/>
<wire x1="55.88" y1="-20.32" x2="55.88" y2="-12.7" width="0.1524" layer="91"/>
<pinref part="LED1" gate="G$1" pin="RED_A"/>
<junction x="55.88" y="-30.48"/>
</segment>
<segment>
<pinref part="R4" gate="G$1" pin="2"/>
<pinref part="U$3" gate="G$1" pin="5V"/>
<wire x1="-25.4" y1="53.34" x2="-25.4" y2="48.26" width="0.1524" layer="91"/>
</segment>
<segment>
<pinref part="R5" gate="G$1" pin="2"/>
<pinref part="U$5" gate="G$1" pin="5V"/>
<wire x1="-20.32" y1="48.26" x2="-20.32" y2="45.72" width="0.1524" layer="91"/>
</segment>
<segment>
<pinref part="C1" gate="G$1" pin="1"/>
<pinref part="U$8" gate="G$1" pin="5V"/>
<wire x1="-2.54" y1="55.88" x2="-2.54" y2="53.34" width="0.1524" layer="91"/>
</segment>
<segment>
<pinref part="IC2" gate="G$1" pin="VDD"/>
<pinref part="U$6" gate="G$1" pin="5V"/>
<wire x1="88.9" y1="53.34" x2="88.9" y2="45.72" width="0.1524" layer="91"/>
</segment>
</net>
<net name="SDA" class="0">
<segment>
<wire x1="-38.1" y1="38.1" x2="-25.4" y2="38.1" width="0.1524" layer="91"/>
<label x="-35.56" y="38.1" size="1.778" layer="95"/>
<pinref part="I2C" gate="G$1" pin="4"/>
<pinref part="R4" gate="G$1" pin="1"/>
</segment>
<segment>
<pinref part="IC1" gate="G$1" pin="SDA"/>
<wire x1="-12.7" y1="-5.08" x2="-20.32" y2="-5.08" width="0.1524" layer="91"/>
<label x="-20.32" y="-5.08" size="1.778" layer="95"/>
</segment>
<segment>
<pinref part="IC2" gate="G$1" pin="SDA"/>
<wire x1="63.5" y1="45.72" x2="53.34" y2="45.72" width="0.1524" layer="91"/>
<label x="53.34" y="45.72" size="1.778" layer="95"/>
</segment>
</net>
<net name="SCL" class="0">
<segment>
<label x="-35.56" y="35.56" size="1.778" layer="95"/>
<pinref part="I2C" gate="G$1" pin="3"/>
<pinref part="R5" gate="G$1" pin="1"/>
<wire x1="-38.1" y1="35.56" x2="-20.32" y2="35.56" width="0.1524" layer="91"/>
</segment>
<segment>
<pinref part="IC1" gate="G$1" pin="SCL"/>
<wire x1="-12.7" y1="-2.54" x2="-20.32" y2="-2.54" width="0.1524" layer="91"/>
<label x="-20.32" y="-2.54" size="1.778" layer="95"/>
</segment>
<segment>
<pinref part="IC2" gate="G$1" pin="SCL"/>
<wire x1="63.5" y1="43.18" x2="53.34" y2="43.18" width="0.1524" layer="91"/>
<label x="53.34" y="43.18" size="1.778" layer="95"/>
</segment>
</net>
<net name="N$1" class="0">
<segment>
<pinref part="R2" gate="G$1" pin="1"/>
<wire x1="78.74" y1="-25.4" x2="66.04" y2="-25.4" width="0.1524" layer="91"/>
<pinref part="LED1" gate="G$1" pin="GREEN_C"/>
</segment>
</net>
<net name="RED" class="0">
<segment>
<pinref part="R1" gate="G$1" pin="2"/>
<wire x1="88.9" y1="-33.02" x2="101.6" y2="-33.02" width="0.1524" layer="91"/>
<label x="93.98" y="-33.02" size="1.778" layer="95"/>
</segment>
<segment>
<pinref part="IC1" gate="G$1" pin="GPA6"/>
<wire x1="12.7" y1="5.08" x2="25.4" y2="5.08" width="0.1524" layer="91"/>
<label x="17.78" y="5.08" size="1.778" layer="95"/>
</segment>
</net>
<net name="GREEN" class="0">
<segment>
<pinref part="R2" gate="G$1" pin="2"/>
<wire x1="88.9" y1="-25.4" x2="99.06" y2="-25.4" width="0.1524" layer="91"/>
<label x="91.44" y="-25.4" size="1.778" layer="95"/>
</segment>
<segment>
<pinref part="IC1" gate="G$1" pin="GPA7"/>
<wire x1="12.7" y1="2.54" x2="25.4" y2="2.54" width="0.1524" layer="91"/>
<label x="17.78" y="2.54" size="1.778" layer="95"/>
</segment>
</net>
<net name="BLUE" class="0">
<segment>
<pinref part="R3" gate="G$1" pin="2"/>
<wire x1="88.9" y1="-17.78" x2="99.06" y2="-17.78" width="0.1524" layer="91"/>
<label x="93.98" y="-17.78" size="1.778" layer="95"/>
</segment>
<segment>
<pinref part="IC1" gate="G$1" pin="GPB0"/>
<wire x1="12.7" y1="-2.54" x2="25.4" y2="-2.54" width="0.1524" layer="91"/>
<label x="17.78" y="-2.54" size="1.778" layer="95"/>
</segment>
</net>
<net name="N$2" class="0">
<segment>
<pinref part="LED1" gate="G$1" pin="RED_C"/>
<pinref part="R1" gate="G$1" pin="1"/>
<wire x1="66.04" y1="-30.48" x2="66.04" y2="-33.02" width="0.1524" layer="91"/>
<wire x1="66.04" y1="-33.02" x2="78.74" y2="-33.02" width="0.1524" layer="91"/>
</segment>
</net>
<net name="N$3" class="0">
<segment>
<pinref part="LED1" gate="G$1" pin="BLUE_C"/>
<pinref part="R3" gate="G$1" pin="1"/>
<wire x1="66.04" y1="-20.32" x2="66.04" y2="-17.78" width="0.1524" layer="91"/>
<wire x1="66.04" y1="-17.78" x2="78.74" y2="-17.78" width="0.1524" layer="91"/>
</segment>
</net>
</nets>
</sheet>
</sheets>
</schematic>
</drawing>
</eagle>
